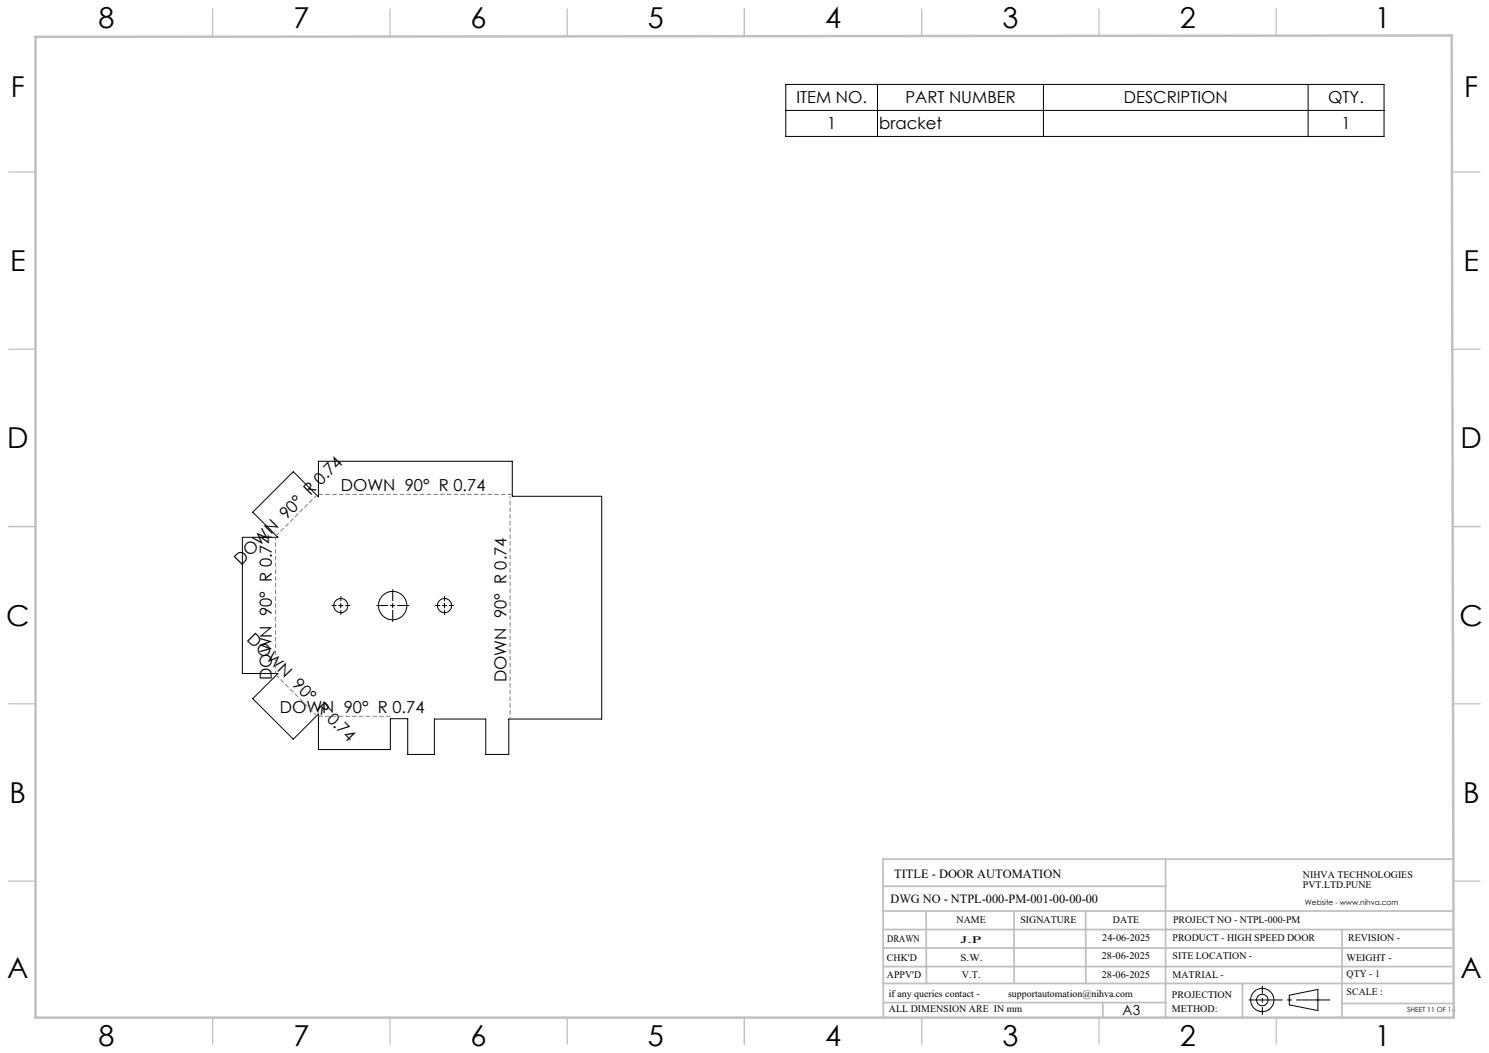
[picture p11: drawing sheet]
<svg xmlns="http://www.w3.org/2000/svg" width="420mm" height="297mm" viewBox="0 0 420 297" stroke-linecap="round" stroke-linejoin="round" font-family="sans-serif">
<g fill="none" stroke="#000" stroke-width=".28">
<path d="M221.7 23.8h168.7v14.7h-168.7zM221.7 31.1h168.7M247.5 23.8v14.7M294.3 23.8v14.7M369 23.8v14.7M82.7 133l7.1 7.2v-10.1h54.7v9.9h25.2v62.8h-26.2v10h-6.5v-10h-14.5v10h-7.5v-10.1h-4.9v8.7h-20.3v-10l-7.1 7.1-11.4-11.4 7.1-7.1h-10v-38.5h10l-7.1-7zM95.5 170.8h1.3M96.1 170.2v1.2M110.1 170.8h1.3M110.8 170.2v1.2M124.7 170.8h1.3M125.4 170.2v1.2"/>
<path d="M363.7 280.7l8-1.6v5.9l-8-1.6z"/>
<circle cx="96.1" cy="170.8" r="2.01"/>
<circle cx="110.8" cy="170.8" r="4"/>
<circle cx="125.4" cy="170.8" r="2.01"/>
<circle cx="356.1" cy="282.1" r="3.3"/>
<circle cx="356.1" cy="282.1" r="1.62"/>
</g>
<path d="M363.2 282h1M363.3 281.7l.7 .7M363.7 281.5v1.1M364 281.7l-.7 .7M371.2 282h1M371.4 281.7l.7 .7M371.7 281.5v1.1M372.1 281.7l-.7 .7" fill="none" stroke="#c0c0c0" stroke-width=".28"/>
<path d="M94.9 170.8h-1.4M96.2 169.5v-1.3M96.2 172v1.4M97.4 170.8h1.4M109.5 170.8h-3.3M110.8 169.5v-3.3M110.8 172v3.4M112 170.8h3.4M124.2 170.8h-1.4M125.4 169.5v-1.3M125.4 172v1.4M126.7 170.8h1.3" fill="none" stroke="#000" stroke-width=".28" stroke-dasharray="15.2 1.3 1.3 1.3" stroke-linecap="butt"/>
<path d="M352.2 282h23" fill="none" stroke="#000" stroke-width=".28" stroke-dasharray="15.2 1.3 1.3 1.3" stroke-dashoffset="5.7" stroke-linecap="butt"/>
<path d="M356.1 286.2v-8.2" fill="none" stroke="#000" stroke-width=".28" stroke-dasharray="15.2 1.3 1.3 1.3" stroke-dashoffset="13" stroke-linecap="butt"/>
<path d="M77.7 190v-38.5" fill="none" stroke="#808080" stroke-width=".28" stroke-dasharray="1.3 .6" stroke-dashoffset=".5" stroke-linecap="butt"/>
<path d="M89.8 139.4h54.7M89.8 202h20.3" fill="none" stroke="#808080" stroke-width=".28" stroke-dasharray="1.3 .6" stroke-linecap="butt"/>
<path d="M143.9 202.8v-62.8" fill="none" stroke="#808080" stroke-width=".28" stroke-dasharray="1.3 .6" stroke-dashoffset=".7" stroke-linecap="butt"/>
<path d="M77.9 151.1l11.5-11.5M89.3 201.8l-11.4-11.4" fill="none" stroke="#808080" stroke-width=".28" stroke-dasharray="1.3 .6" stroke-dashoffset=".2" stroke-linecap="butt"/>
<g fill="none" stroke="#c0c0c0" stroke-width=".35">
<path d="M60 2.5v7.5M110 2.5v7.5M160 2.5v7.5M210 2.5v7.5M260 2.5v7.5M310 2.5v7.5M360 2.5v7.5M2.5 48.5h7.5M410 48.5h7.5M2.5 98.5h7.5M410 98.5h7.5M2.5 148.5h7.5"/>
<path d="M410 148.5h7.5M2.5 198.5h7.5M410 198.5h7.5M2.5 248.5h7.5M410 248.5h7.5M60 287v7.5M110 287v7.5M160 287v7.5M210 287v7.5M260 287v7.5M310 287v7.5M360 287v7.5"/>
</g>
<g fill="none" stroke="#c0c0c0" stroke-width=".5">
<path d="M249.1 257h160.9M249.1 250h79.7M261.2 257l.1 20.4M286 257l.1 20.4M306.2 257l.1 20.4M328.8 242.3v44.8M410 242.3h-160.9l.1 44.7M249.1 272.6h160.9M249.1 267.4h160.9M249.1 262.2h160.9M249.1 277.4h160.9M350.4 277.4v9.6"/>
<path d="M378.6 262.2l-.1 24.8M249.2 282.8h79.6M311.1 282.8v4.2M378.5 283h31.5"/>
</g>
<path d="M10 10.4l399.5-.4 .5 277h-400z" fill="none" stroke="#c0c0c0" stroke-width=".7"/>
<g font-size="8.1">
<text x="27.8" y="8">8</text>
<text x="82.8" y="8">7</text>
<text x="132.8" y="8">6</text>
<text x="182.8" y="8">5</text>
<text x="232.8" y="8">4</text>
<text x="282.8" y="8">3</text>
<text x="332.8" y="8">2</text>
<text x="387.8" y="8">1</text>
<text x="3" y="27.2">F</text>
<text x="413" y="27.2">F</text>
<text x="2.8" y="76.5">E</text>
<text x="412.8" y="76.5">E</text>
<text x="2" y="126.5">D</text>
<text x="412" y="126.5">D</text>
<text x="1.7" y="176.5">C</text>
<text x="411.7" y="176.5">C</text>
<text x="2.7" y="226.5">B</text>
<text x="412.7" y="226.5">B</text>
<text x="2" y="275.7">A</text>
<text x="412" y="275.7">A</text>
<text x="27.8" y="295">8</text>
<text x="82.8" y="295">7</text>
<text x="132.8" y="295">6</text>
<text x="182.8" y="295">5</text>
<text x="232.8" y="295">4</text>
<text x="282.8" y="295">3</text>
<text x="332.8" y="295">2</text>
<text x="387.8" y="295">1</text>
</g>
<g font-size="4.7">
<text x="224.6" y="29.1">ITEM NO.</text>
<text x="255.4" y="29.1">PART NUMBER</text>
<text x="317" y="29.1">DESCRIPTION</text>
<text x="374.6" y="29.1">QTY.</text>
<text x="233.3" y="36.5">1</text>
<text x="248" y="36.5">bracket</text>
<text x="378.4" y="36.5">1</text>
<text x="96.1" y="138.4">DOWN 90° R 0.74</text>
<text x="68" y="159.5" transform="rotate(-45 68 159.5)">DOWN 90° R 0.74</text>
<text x="69.5" y="180.5" transform="rotate(45 69.5 180.5)">DOWN 90° R 0.74</text>
<text x="76.7" y="191.8" transform="rotate(-90 76.7 191.8)">DOWN 90° R 0.74</text>
<text x="142.8" y="192.4" transform="rotate(-90 142.8 192.4)">DOWN 90° R 0.74</text>
<text x="78.9" y="201">DOWN 90° R 0.74</text>
</g>
<text font-size="3.9" x="316.7" y="286.4">A3</text>
<g font-size="3.5">
<text x="252.2" y="247.6">TITLE - DOOR AUTOMATION</text>
<text x="251.2" y="254.7">DWG NO - NTPL-000-PM-001-00-00-00</text>
</g>
<g font-size="2.8">
<text x="367.5" y="247.6">NIHVA TECHNOLOGIES</text>
<text x="367.5" y="250.5">PVT.LTD.PUNE</text>
<text x="269.8" y="260.3">NAME</text>
<text x="287.8" y="260.3">SIGNATURE</text>
<text x="313.9" y="260.4">DATE</text>
<text x="330.9" y="260.4">PROJECT NO - NTPL-000-PM</text>
<text x="250.3" y="265.6">DRAWN</text>
<text x="270.9" y="266.1">J.P</text>
<text x="310.9" y="265.5">24-06-2025</text>
<text x="330.7" y="265.5">PRODUCT - HIGH SPEED DOOR</text>
<text x="380.3" y="265.5">REVISION -</text>
<text x="250.2" y="271.1">CHK'D</text>
<text x="250.2" y="275.8">APPV'D</text>
<text x="270.9" y="271.1">S.W.</text>
<text x="271.3" y="275.8">V.T.</text>
<text x="310.8" y="270.6">28-06-2025</text>
<text x="310.8" y="275.8">28-06-2025</text>
<text x="330.7" y="270.6">SITE LOCATION -</text>
<text x="330.7" y="275.8">MATRIAL -</text>
<text x="379.8" y="275.6">QTY - 1</text>
<text x="379.8" y="271.1">WEIGHT -</text>
<text x="250.7" y="281.1">if any queries contact -</text>
<text x="284.3" y="281.1">supportautomation@nihva.com</text>
<text x="330.6" y="281.5">PROJECTION</text>
<text x="379.8" y="280.7">SCALE :</text>
<text x="250.7" y="285.6">ALL DIMENSION ARE IN mm</text>
<text x="330.6" y="285.4">METHOD:</text>
</g>
<text font-size="2.1" x="368.1" y="255.1">Website - www.nihva.com</text>
<text font-size="2" x="396.9" y="285.4">SHEET 11 OF 14</text>
</svg>
